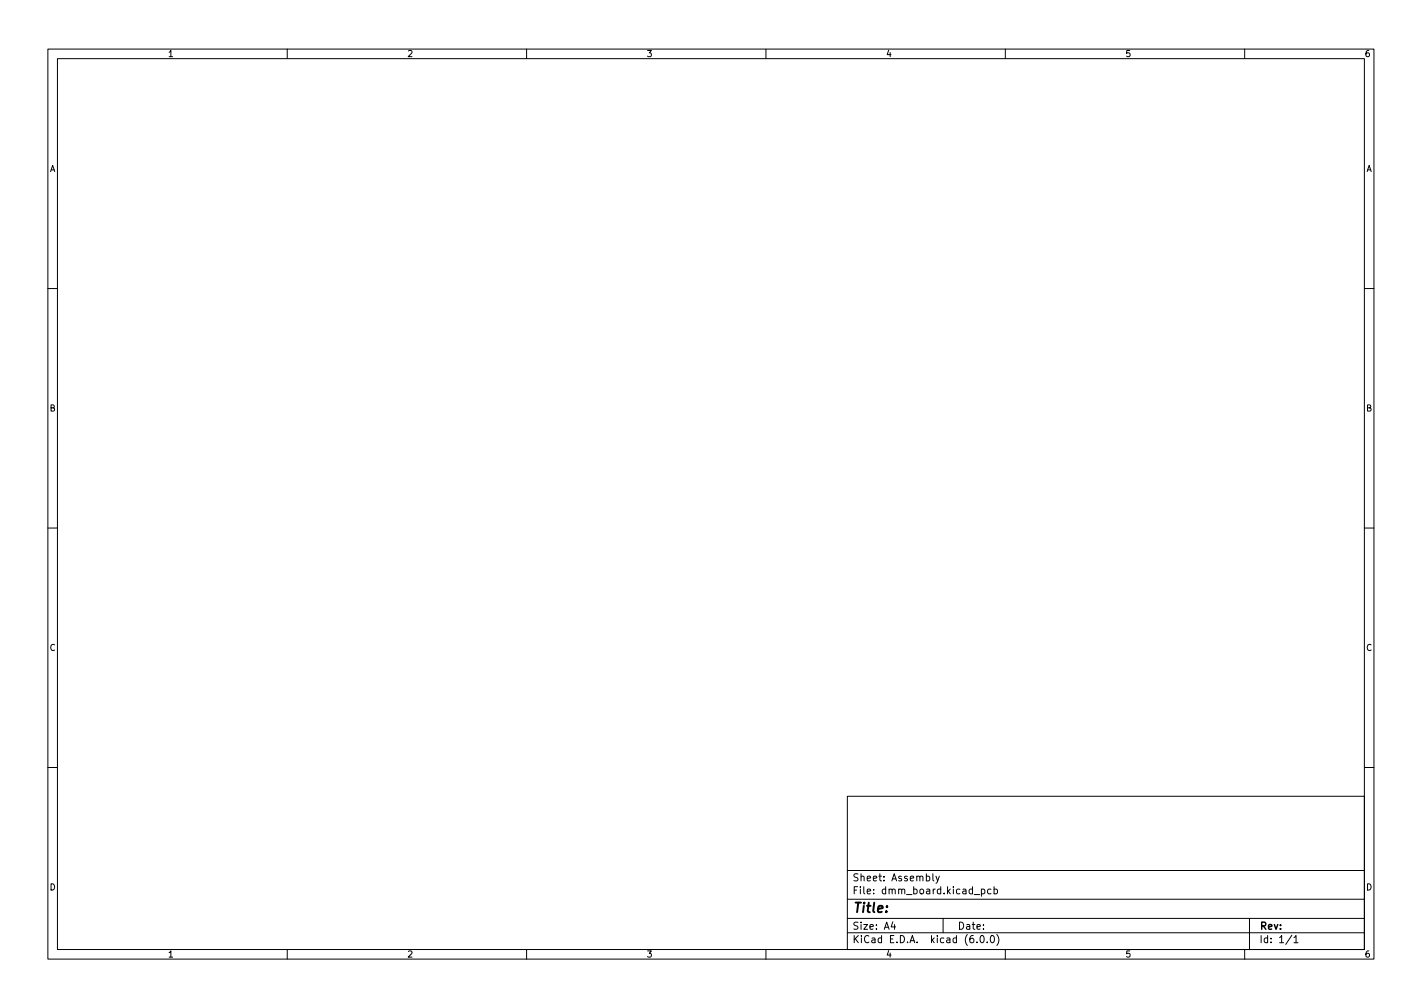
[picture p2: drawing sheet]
<svg xmlns="http://www.w3.org/2000/svg" width="297mm" height="210mm" viewBox="0 0 297 210" stroke-linecap="round" stroke-linejoin="round" font-family="sans-serif">
<g fill="none" stroke="#000" stroke-width=".21">
<path d="M10 10.2h277v190.1h-277zM12 12.2h273v186.1h-273zM60 10.2v2M110 10.2v2M160 10.2v2M210 10.2v2M260 10.2v2M10 60.2h2M285 60.2h2M10 110.2h2M285 110.2h2M10 160.2h2"/>
<path d="M177 166.3h108v32h-108zM285 160.2h2M60 198.3v2M110 198.3v2M160 198.3v2M177 194.8h108M177 191.8h108M177 187.8h108M177 181.8h108M186.5 192.5l-.4 1h1M186.9 193v1M194.9 182.4v1.3l.2 .2"/>
<path d="M195.5 182.9l.4 1M196.2 182.9l-.5 1.4-.2 .1M197 191.8v3M203.5 186.8h1.1M204.1 196.7v.1M204.9 195.4l.2-.1a.8 .8 0 0 1 .5 .8 .8 .8 0 0 1-.5 .7 1 1 0 0 1-.2-1.4zM205 185.7l.4-.1 .3 .3-.1 .7h-.6M205 185.6v1.5M206.2 196.7v.1M207 195.5l.2-.2a.8 .8 0 0 1 .5 .8 .8 .8 0 0 1-.5 .7l-.2-.1-.1-.4zM207 185.7l-.4-.1-.3 .3 .1 .7h.6M207.6 185.7l.5-.1 .3 .3-.2 .7h-.6"/>
<path d="M207.6 185.1v1.5M208.2 195.1a1.72 1.72 0 0 1 0 2.3M210 198.3v2M260 198.3v2M261 191.8v6.5M269.9 195.3l-1.3 1.9M270.3 195.8l.4-.5v1.5M270.3 196.8h.8"/>
</g>
<text font-size="2.8" x="178" y="190.6">Title:</text>
<g font-size="2.1">
<text x="178" y="184">Sheet: Assembly</text>
<text x="178" y="186.7">File: dmm_board.kicad_pcb</text>
<text x="178" y="196.9">KiCad E.D.A. kicad (6.0.0)</text>
<text x="178" y="194.1">Size: A4</text>
<text x="200" y="194.1">Date:</text>
<text x="263" y="194.1">Rev:</text>
<text x="263" y="196.9">Id: 1/1</text>
</g>
<g font-size="1.8">
<text x="35" y="11.9">1</text>
<text x="85" y="11.9">2</text>
<text x="135" y="11.9">3</text>
<text x="185" y="11.9">4</text>
<text x="235" y="11.9">5</text>
<text x="285" y="11.9">6</text>
<text x="10.3" y="35.9">A</text>
<text x="285.3" y="35.9">A</text>
<text x="10.3" y="85.9">B</text>
<text x="285.3" y="85.9">B</text>
<text x="10.3" y="135.9">C</text>
<text x="285.3" y="135.9">C</text>
<text x="10.3" y="185.9">D</text>
<text x="285.3" y="185.9">D</text>
<text x="35" y="199.9">1</text>
<text x="85" y="199.9">2</text>
<text x="135" y="199.9">3</text>
<text x="185" y="199.9">4</text>
<text x="235" y="199.9">5</text>
<text x="285" y="199.9">6</text>
</g>
</svg>
